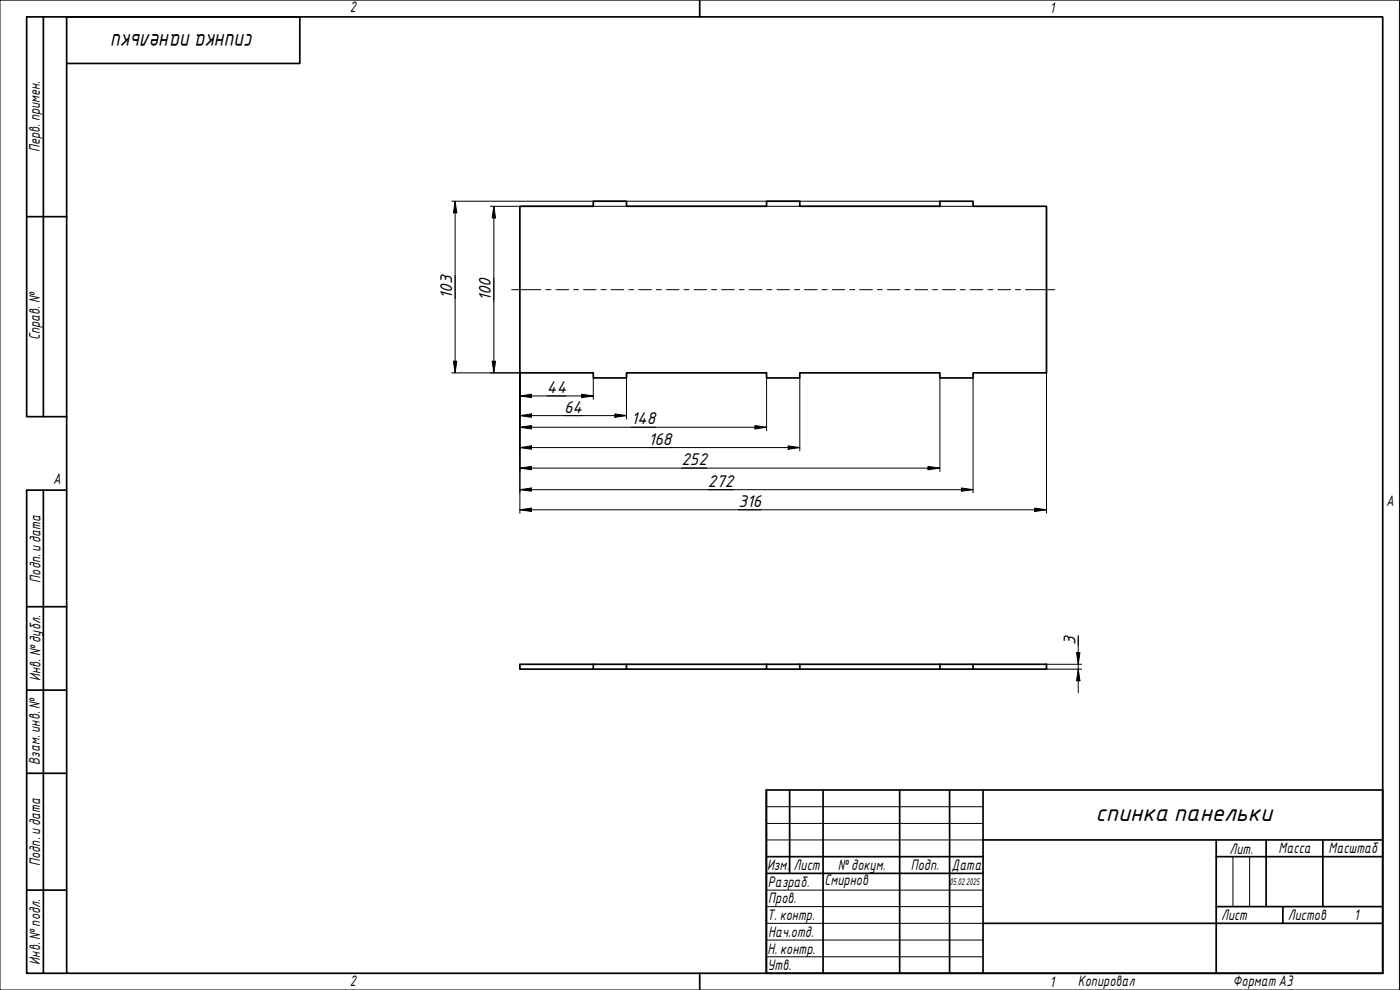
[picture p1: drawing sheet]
<svg xmlns="http://www.w3.org/2000/svg" width="420mm" height="297mm" viewBox="0 0 420 297" stroke-linecap="round" stroke-linejoin="round" font-family="sans-serif">
<path d="M156 61.9h22.1v-1.5h9.9v1.5h42.1v-1.5h9.9v1.5h42.1v-1.5h9.9v1.5h22.1v50h-22.1v1.5h-9.9v-1.5h-42.1v1.5h-9.9v-1.5h-42.1v1.5h-9.9v-1.5h-22.1zM156 199.3h22.1v1.5h-22.1zM178.1 199.3h9.9M230.1 199.3h-42.1v1.5h-9.9M240 199.3h-9.9v1.5h-42.1M282.1 199.3h9.9v1.5h-9.9zM282.1 199.3h-42.1v1.5h-9.9M292 199.3h22.1v1.5h-22.1M240 200.8h42.1" fill="none" stroke="#000" stroke-width=".51"/>
<path d="M20 5.1h395v286.9h-395zM210 0v5.1M210 292v5" fill="none" stroke="#000" stroke-width=".51"/>
<path d="M0 0h420v297h-420z" fill="none" stroke="#000" stroke-width=".3"/>
<g fill="none" stroke="#000" stroke-width=".51">
<path d="M230 237h185v55h-185zM237 237v25.1M247 237v55M270 237v55M285 237v55M295 237v55M230 257h65M295 252h120M365 257h50M365 252v40M380 252v20M397 252v20"/>
<path d="M230 262.1h65M295 277h120M365 272h50M385 272v5"/>
</g>
<path d="M230 242h65M230 247.1h65M230 252h65M370 257v15M375 257v15M230 267.1h65M230 272h65M230 277h65M230 282.1h65M230 287.1h65" fill="none" stroke="#000" stroke-width=".3"/>
<path d="M13 5.1v119.9M20 19h70v-13.9h-82v119.9h12M8 65h12M13 147.1v144.9M20 147.1h-12v144.9h12M8 182h12M8 207.1h12M8 232h12M8 267.1h12" fill="none" stroke="#000" stroke-width=".51"/>
<g fill="none" stroke="#000" stroke-width=".3">
<path d="M153.5 86.9h8.8M163.8 86.9h1.6M166.8 86.9h3.8M172.1 86.9h1.5M175.1 86.9h3.8M180.4 86.9h1.5M183.4 86.9h3.8M188.7 86.9h1.5M191.7 86.9h3.8M197 86.9h1.5M200 86.9h3.8M205.3 86.9h1.5"/>
<path d="M208.3 86.9h3.8M213.6 86.9h1.5M216.6 86.9h3.7M221.9 86.9h1.4M224.9 86.9h3.8M230.1 86.9h1.5M233.2 86.9h3.7M238.4 86.9h1.6M241.4 86.9h3.8M246.7 86.9h1.5M249.7 86.9h3.8M255 86.9h1.5"/>
<path d="M258 86.9h3.8M263.3 86.9h1.5M266.3 86.9h3.8M271.6 86.9h1.5M274.6 86.9h3.8M279.9 86.9h1.5M282.9 86.9h3.8M288.2 86.9h1.5M291.1 86.9h3.9M296.5 86.9h1.4M299.5 86.9h3.8M304.7 86.9h1.6"/>
<path d="M307.8 86.9h8.7"/>
</g>
<g fill="none" stroke="#000" stroke-width=".3">
<path d="M135.6 60.4h146.5M136.6 60.4l.5 3.5h-1zM136.6 60.4v51.5M147.2 61.9h144.8M148.2 61.9l.5 3.5h-1zM148.2 61.9v50M135.6 111.9h20.4v42.1M136.1 108.4h1l-.5 3.5zM147.7 108.4h1l-.5 3.5zM156 118.8l3.5-.5v1zM156 118.8h22.1M174.6 118.3l3.5 .5-3.5 .5z"/>
<path d="M178.1 113.4v6.4M188 113.4v12.3M230.1 113.4v15.8M240 113.4v21.9M282.1 113.4v28.1M292 113.4v34.5M314.1 111.9v42.1M156 124.7l3.5-.5v1zM156 128.2l3.5-.5v1zM156 134.3l3.5-.5v1zM156 124.7h32M156 128.2h74.1"/>
<path d="M156 134.3h84M184.5 124.2l3.5 .5-3.5 .5zM226.6 127.7l3.5 .5-3.5 .5zM236.5 133.8l3.5 .5-3.5 .5zM278.5 139.9l3.6 .5-3.6 .6zM156 153l3.5-.6v1.1zM156 140.4l3.5-.5v1.1zM156 146.9l3.5-.5v1zM156 153h158.1M156 140.4h126.1M156 146.9h136M288.5 146.4l3.5 .5-3.5 .5z"/>
<path d="M310.5 152.4l3.6 .6-3.6 .5zM314.1 199.3h10.5M323.1 195.8h1l-.5 3.5zM323.6 190.6v17.2M314.1 200.8h10.5M323.6 200.8l.5 3.5h-1z"/>
</g>
<g fill="#000">
<path d="M136.6 60.4l.5 3.5h-1z" fill-rule="evenodd"/>
<path d="M148.2 61.9l.5 3.5h-1z" fill-rule="evenodd"/>
<path d="M136.1 108.4h1l-.5 3.5z" fill-rule="evenodd"/>
<path d="M147.7 108.4h1l-.5 3.5z" fill-rule="evenodd"/>
<path d="M156 118.8l3.5-.5v1z" fill-rule="evenodd"/>
<path d="M174.6 118.3l3.5 .5-3.5 .5z" fill-rule="evenodd"/>
<path d="M156 124.7l3.5-.5v1z" fill-rule="evenodd"/>
<path d="M156 128.2l3.5-.5v1z" fill-rule="evenodd"/>
<path d="M156 134.3l3.5-.5v1z" fill-rule="evenodd"/>
<path d="M156 140.4l3.5-.5v1.1z" fill-rule="evenodd"/>
<path d="M184.5 124.2l3.5 .5-3.5 .5z" fill-rule="evenodd"/>
<path d="M226.6 127.7l3.5 .5-3.5 .5z" fill-rule="evenodd"/>
<path d="M236.5 133.8l3.5 .5-3.5 .5z" fill-rule="evenodd"/>
<path d="M156 153l3.5-.6v1.1z" fill-rule="evenodd"/>
<path d="M156 146.9l3.5-.5v1z" fill-rule="evenodd"/>
<path d="M278.5 139.9l3.6 .5-3.6 .6z" fill-rule="evenodd"/>
<path d="M288.5 146.4l3.5 .5-3.5 .5z" fill-rule="evenodd"/>
<path d="M310.5 152.4l3.6 .6-3.6 .5z" fill-rule="evenodd"/>
<path d="M323.1 195.8h1l-.5 3.5z" fill-rule="evenodd"/>
<path d="M323.6 200.8l.5 3.5h-1z" fill-rule="evenodd"/>
</g>
<g font-size="7">
<text x="76.1" y="10.3" transform="rotate(180 76.1 10.3)">спинка панельки</text>
<text x="328.8" y="246.2">спинка панельки</text>
</g>
<g font-size="4.9">
<text x="135.7" y="89.6" transform="rotate(-90 135.7 89.6)">103</text>
<text x="147.3" y="90.3" transform="rotate(-90 147.3 90.3)">100</text>
<text x="164.1" y="117.9">44</text>
<text x="169.4" y="123.8">64</text>
<text x="189.4" y="127.3">148</text>
<text x="194.6" y="133.4">168</text>
<text x="204.5" y="139.6">252</text>
<text x="212.5" y="146">272</text>
<text x="221.6" y="152.1">316</text>
<text x="322.8" y="193.7" transform="rotate(-90 322.8 193.7)">3</text>
</g>
<g font-size="4.4">
<text x="105" y="3.7">2</text>
<text x="315" y="3.8">1</text>
<text x="11.9" y="45.6" transform="rotate(-90 11.9 45.6)">Перв. примен.</text>
<text x="12" y="102.2" transform="rotate(-90 12 102.2)">Справ. №</text>
<text x="16" y="145.2">A</text>
<text x="416" y="151.7">A</text>
<text x="12.2" y="174.8" transform="rotate(-90 12.2 174.8)">Подп. идата</text>
<text x="12.2" y="204.3" transform="rotate(-90 12.2 204.3)">Инв. №дубл.</text>
<text x="12" y="229.5" transform="rotate(-90 12 229.5)">Взам. инв. №</text>
<text x="369" y="256.1">Лит.</text>
<text x="383.7" y="256.1">Масса</text>
<text x="398.7" y="256.1">Масштаб</text>
<text x="12.1" y="259.8" transform="rotate(-90 12.1 259.8)">Подп. идата</text>
<text x="230.2" y="261.1">Изм.</text>
<text x="238.2" y="261.1">Лист</text>
<text x="251.5" y="261">№докум.</text>
<text x="273.4" y="261.2">Подп.</text>
<text x="285.6" y="261.2">Дата</text>
<text x="230.4" y="266.1">Разраб.</text>
<text x="247.4" y="265.7">Смирнов</text>
<text x="230.6" y="271.1">Пров.</text>
<text x="230.3" y="276.1">Т. контр.</text>
<text x="230.5" y="281.1">Нач.отд.</text>
<text x="366.5" y="276.1">Лист</text>
<text x="386.5" y="276.1">Листов</text>
<text x="406.4" y="276">1</text>
<text x="230.4" y="286.1">Н. контр.</text>
<text x="12.1" y="289.4" transform="rotate(-90 12.1 289.4)">Инв. №подл.</text>
<text x="230.3" y="291.1">Утв.</text>
<text x="105" y="295.9">2</text>
<text x="315" y="296.1">1</text>
<text x="323.5" y="295.8">Копировал</text>
<text x="370" y="295.8">Формат А3</text>
</g>
<text font-size="2.8" x="285" y="265.5">05.02.2025</text>
</svg>
